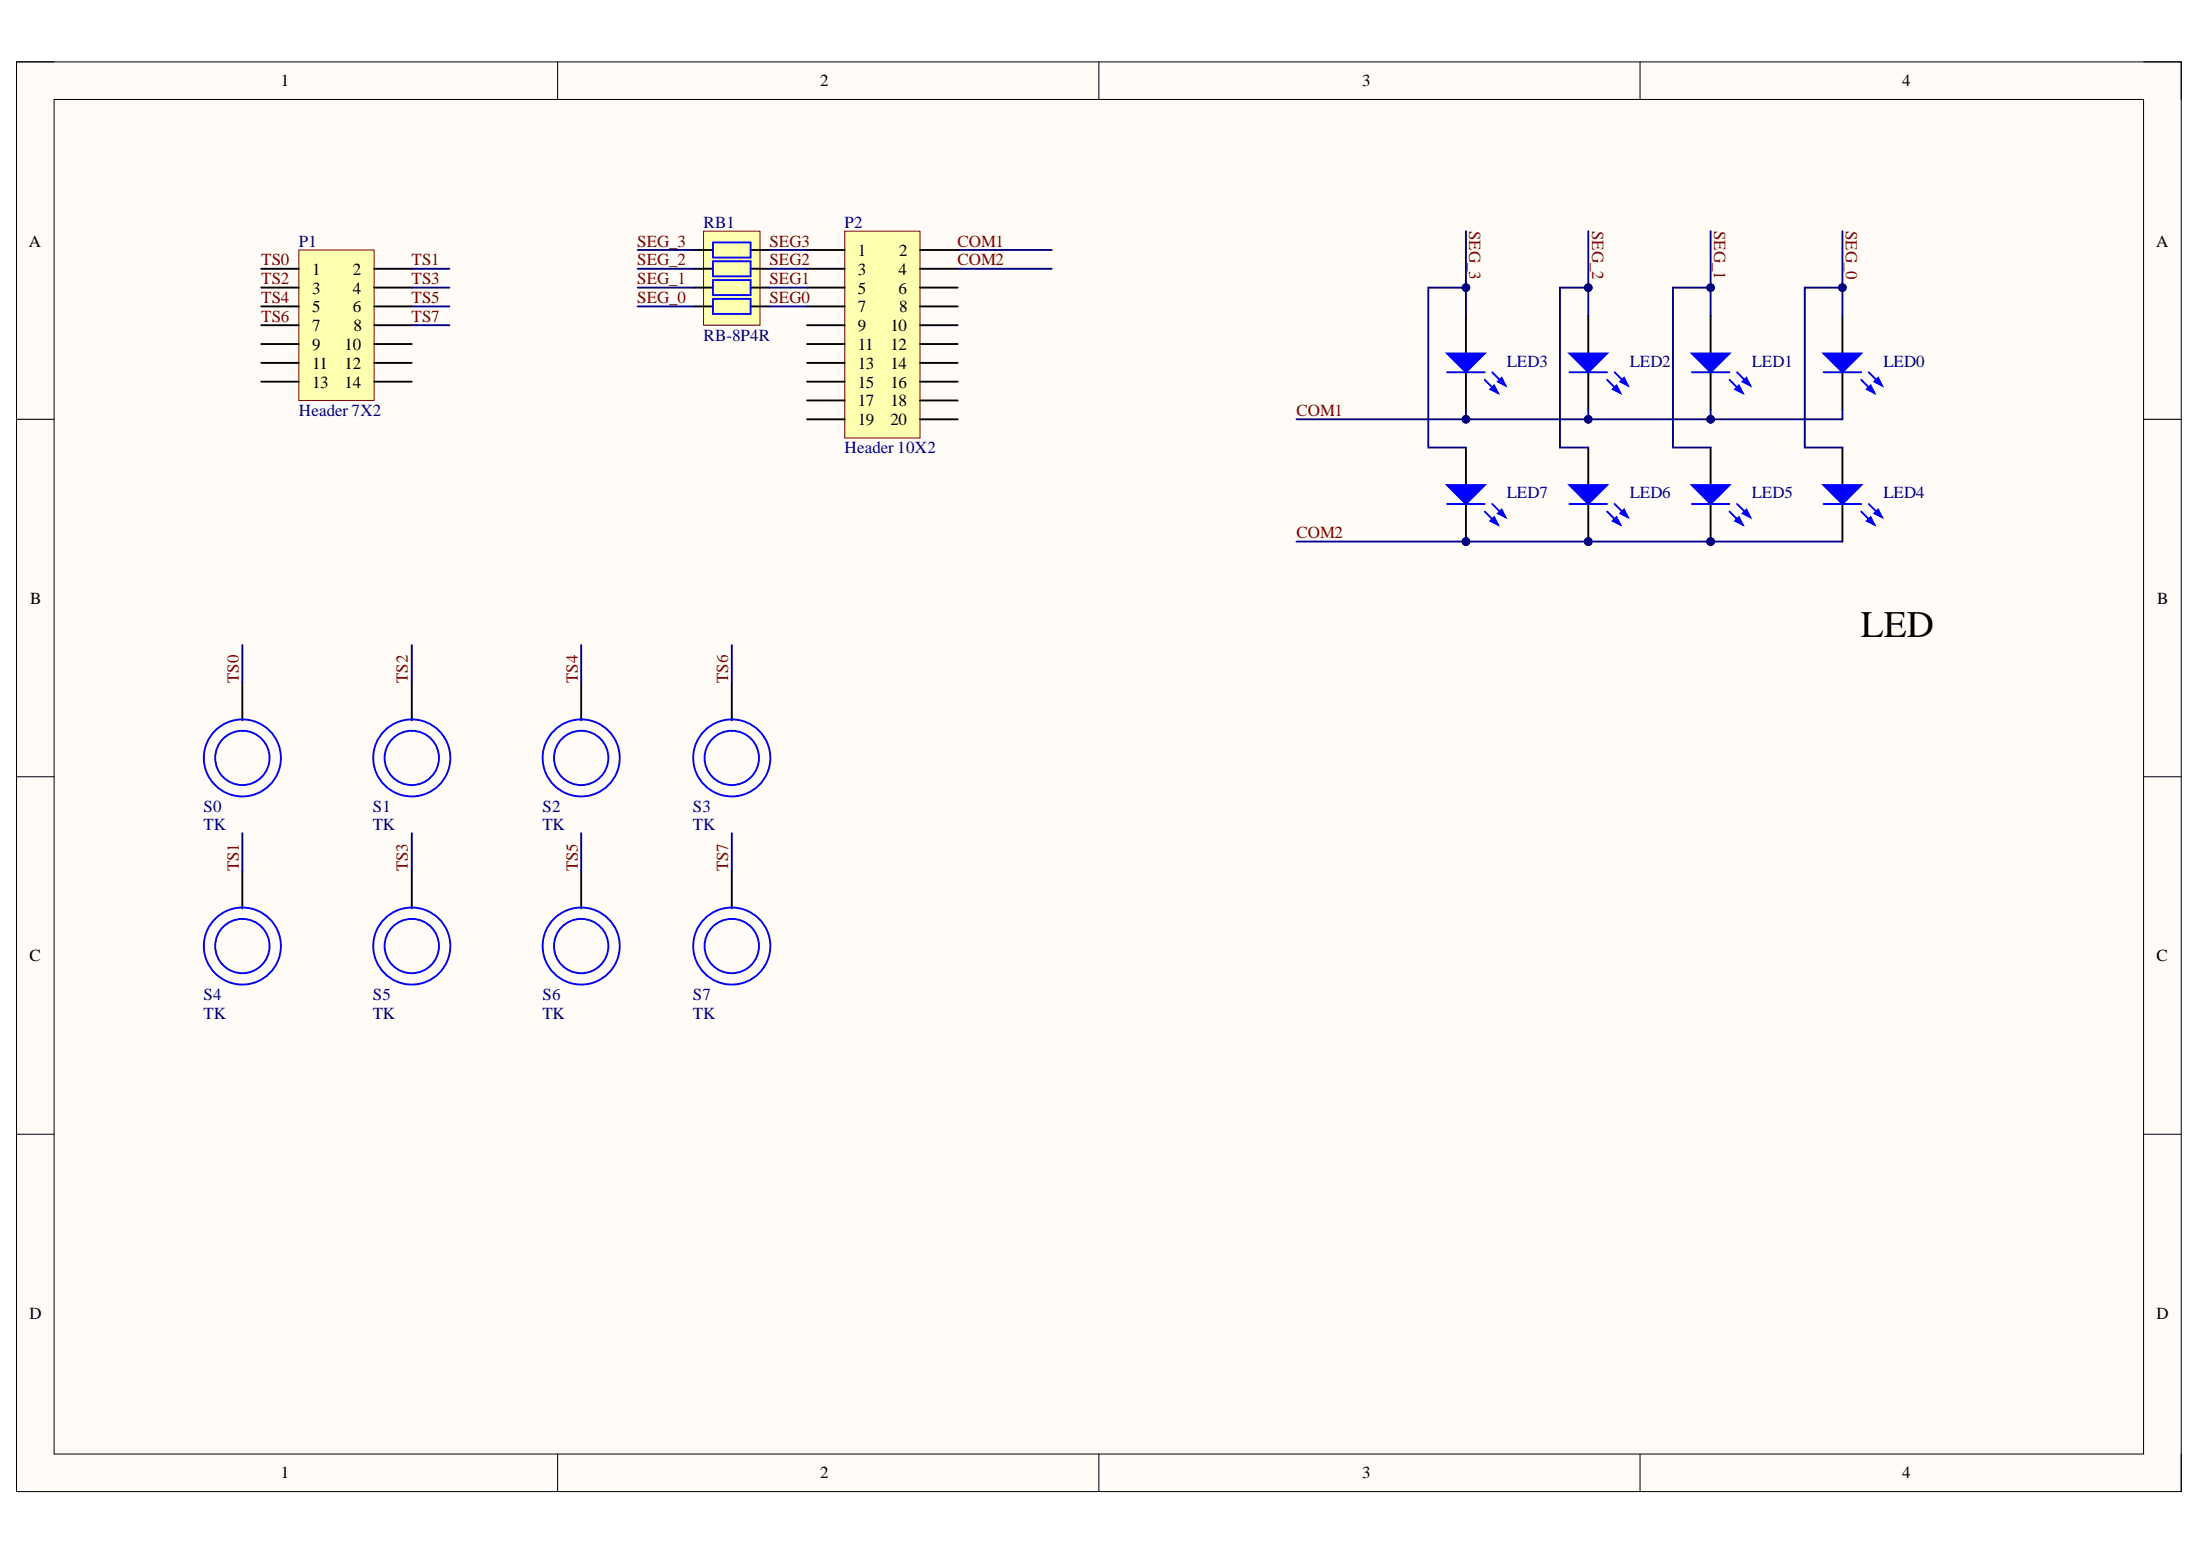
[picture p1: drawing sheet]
# Altium schematic sheet WCH_TOUCH_Kit_EX002.SchDoc
size A4

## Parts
LED0  (no value)  [LED0805-RD_EH]
LED1  (no value)  [LED0805-RD_EH]
LED2  (no value)  [LED0805-RD_EH]
LED3  (no value)  [LED0805-RD_EH]
LED4  (no value)  [LED0805-RD_EH]
LED5  (no value)  [LED0805-RD_EH]
LED6  (no value)  [LED0805-RD_EH]
LED7  (no value)  [LED0805-RD_EH]
P1  Header 7X2  [HDR-TH_14P-P2.54-H-F-R2-C10-W8.5]
P2  Header 10X2  [HDR-TH_20P-P2.54-H-F-R2-C10-W8.5]
RB1  RB-8P4R  [RCA-8P4R-0603]
S0  TK  [TOUCHKEY-12mm-S]
S1  TK  [TOUCHKEY-12mm-S]
S2  TK  [TOUCHKEY-12mm-S]
S3  TK  [TOUCHKEY-12mm-S]
S4  TK  [TOUCHKEY-12mm-S]
S5  TK  [TOUCHKEY-12mm-S]
S6  TK  [TOUCHKEY-12mm-S]
S7  TK  [TOUCHKEY-12mm-S]

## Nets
COM1: LED0.2(K) LED1.2(K) LED2.2(K) LED3.2(K) P2.2
COM2: LED4.2(K) LED5.2(K) LED6.2(K) LED7.2(K) P2.4
SEG0: P2.7 RB1.4
SEG1: P2.5 RB1.3
SEG2: P2.3 RB1.2
SEG3: P2.1 RB1.1
SEG_0: LED0.1(A) LED4.1(A) RB1.5
SEG_1: LED1.1(A) LED5.1(A) RB1.6
SEG_2: LED2.1(A) LED6.1(A) RB1.7
SEG_3: LED3.1(A) LED7.1(A) RB1.8
TS0: P1.1 S0.1
TS1: P1.2 S4.1
TS2: P1.3 S1.1
TS3: P1.4 S5.1
TS4: P1.5 S2.1
TS5: P1.6 S6.1
TS6: P1.7 S3.1
TS7: P1.8 S7.1

Not connected (* = marked no-connect by the designer): P1 9 10 11 12 13 14; P2 6 8 9 10 11 12 13 14 15 16 17 18 19 20

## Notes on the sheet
- LED
